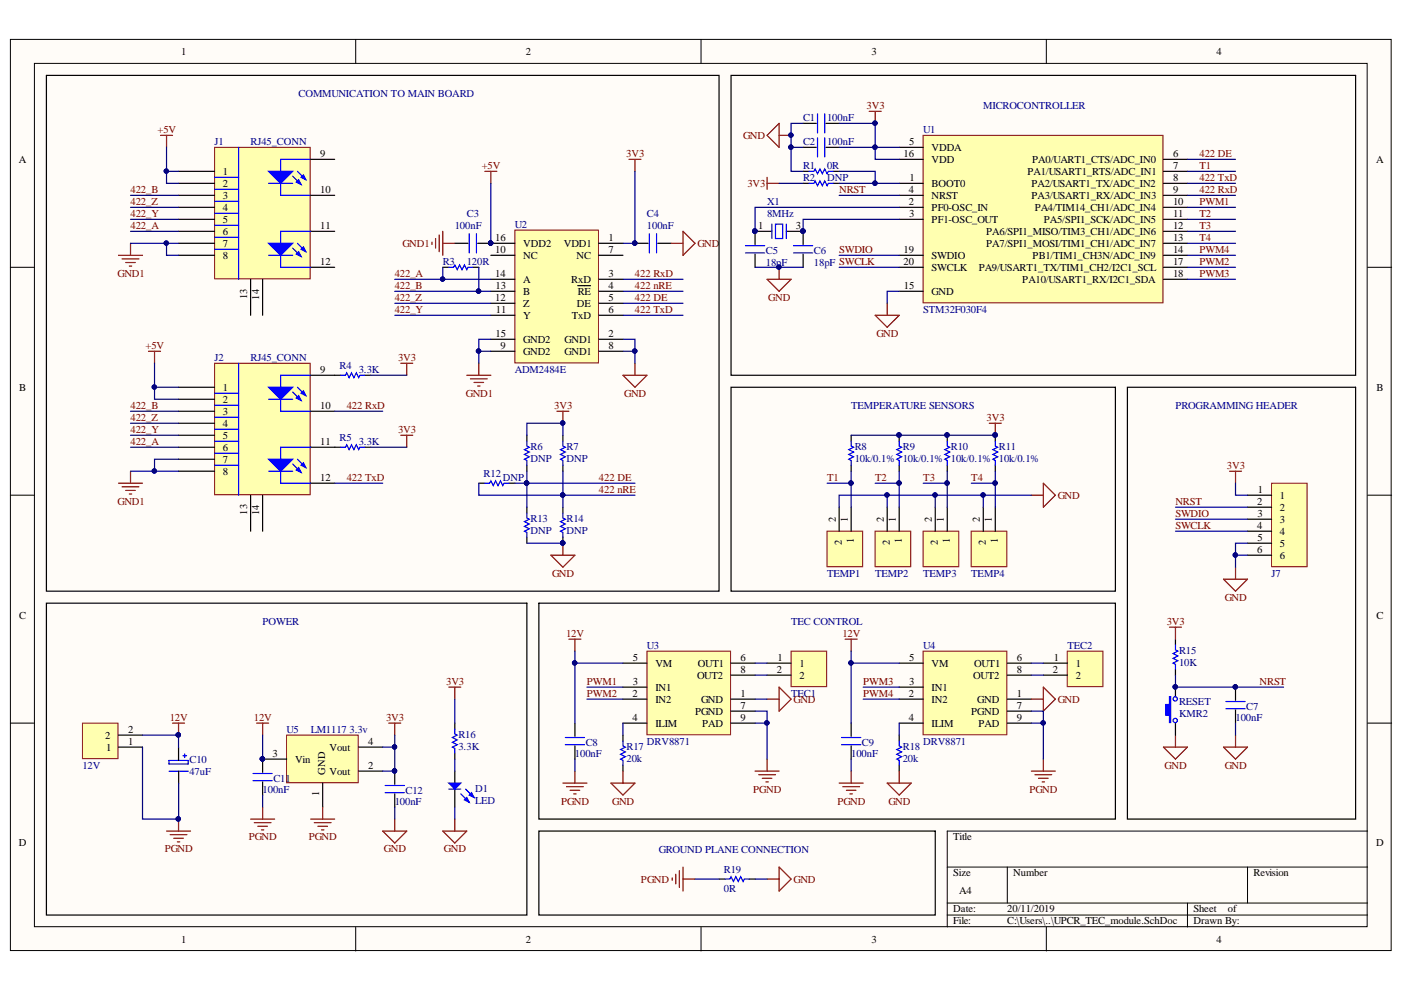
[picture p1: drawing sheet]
# Altium project UPCR_TEC_module.PrjPcb
1 sheet, 49 parts. Net scope: global (net labels, ports and power ports of the same name join across sheets).
Board file: UPCR_TEC_module.PcbDoc

## Sheet UPCR_TEC_module.SchDoc
size A4

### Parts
12V  CONN_2P  [JST B2P-VH]  (value not drawn)
C1  value 100nF  [C0603]  (hidden comment: C)
C2  value 100nF  [C0603]  (hidden comment: C)
C3  value 100nF  [C0603]  (hidden comment: C)
C4  value 100nF  [C0603]  (hidden comment: C)
C5  value 18pF  [C0603]  (hidden comment: C)
C6  value 18pF  [C0603]  (hidden comment: C)
C7  value 100nF  [C0603]  (hidden comment: C)
C8  value 100nF  [C0603]  (hidden comment: C)
C9  value 100nF  [C0603]  (hidden comment: C)
C10  47uF  [CPOL_8x9]
C11  value 100nF  [C0603]  (hidden comment: C)
C12  value 100nF  [C0603]  (hidden comment: C)
D1  LED  [0603 LED]
J1  RJ45_CONN  [RJ45_CONN_V1]
J2  RJ45_CONN  [RJ45_CONN_V1]
J7  CONN_6P  [2.54 6P Header]  (value not drawn)
R1  value 0R  [R0603]  (hidden comment: R)
R2  value DNP  [R0603]  (hidden comment: R)
R3  value 120R  [R0603]  (hidden comment: R)
R4  value 3.3K  [R0603]  (hidden comment: R)
R5  value 3.3K  [R0603]  (hidden comment: R)
R6  value DNP  [R0603]  (hidden comment: R)
R7  value DNP  [R0603]  (hidden comment: R)
R8  value 10k/0.1%  [R0603]  (hidden comment: R)
R9  value 10k/0.1%  [R0603]  (hidden comment: R)
R10  value 10k/0.1%  [R0603]  (hidden comment: R)
R11  value 10k/0.1%  [R0603]  (hidden comment: R)
R12  value DNP  [R0603]  (hidden comment: R)
R13  value DNP  [R0603]  (hidden comment: R)
R14  value DNP  [R0603]  (hidden comment: R)
R15  value 10K  [R0603]  (hidden comment: R)
R16  value 3.3K  [R0603]  (hidden comment: R)
R17  value 20k  [R0603]  (hidden comment: R)
R18  value 20k  [R0603]  (hidden comment: R)
R19  value 0R  [R0603]  (hidden comment: R)
RESET  KMR2  [KMR2_tact_switch]
TEC1  CONN_2P  [JST B2B-XH-A - THIN PADS]  (value not drawn)
TEC2  CONN_2P  [JST B2B-XH-A - THIN PADS]  (value not drawn)
TEMP1  CONN_2P  [JST B2B-PH-K-S]  (value not drawn)
TEMP2  CONN_2P  [JST B2B-PH-K-S]  (value not drawn)
TEMP3  CONN_2P  [JST B2B-PH-K-S]  (value not drawn)
TEMP4  CONN_2P  [JST B2B-PH-K-S]  (value not drawn)
U1  STM32F030F4  [STM32F030F4- TSSOP20]
U2  ADM2484E  [ADM2484-SOIC16]
U3  DRV8871  [DRV8871- SOIC8]
U4  DRV8871  [DRV8871- SOIC8]
U5  LM1117 3.3v  [SOT223]
X1  8MHz  [CRYSTAL_4P_3.2X2.5]

### Blocks framed on the sheet
COMMUNICATION TO MAIN BOARD: C3 C4 J1 J2 R3-R7 R12-R14 U2
MICROCONTROLLER: C1 C2 C5 C6 R1 R2 U1 X1
TEMPERATURE SENSORS: R8-R11 TEMP1-TEMP4
PROGRAMMING HEADER: C7 J7 R15 RESET
POWER: 12V C10-C12 D1 R16 U5
TEC CONTROL: C8 C9 R17 R18 TEC1 TEC2 U3 U4
GROUND PLANE CONNECTION: R19

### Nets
3V3: C1.2 C2.2 C4.1 C12.2 J7.1 R2.2 R4.2 R5.2 R6.1 R7.1 R8.1 R9.1 R10.1 R11.1 R15.1 R16.2 U1.5(VDDA) U1.16(VDD) U2.1(VDD1) U5.2(Vout) U5.4(Vout)
12V: 12V.2 C8.2 C9.2 C10.1 C11.2 U3.5(VM) U4.5(VM) U5.3(Vin)
+5V: C3.2 J1.1 J1.2 J2.1 J2.2 U2.16(VDD2)
GND: C1.1 C2.1 C4.2 C5.1 C6.1 C7.1 C12.1 D1.2(K) J7.5 J7.6 R1.2 R13.2 R14.2 R17.1 R18.1 R19.2 RESET.1 TEMP1.2 TEMP2.2 TEMP3.2 TEMP4.2 U1.15(GND) U2.2(GND1) U2.8(GND1) U3.1(GND) U4.1(GND) X1.2 X1.4
GND1: C3.1 J1.7 J1.8 J2.7 J2.8 U2.9(GND2) U2.15(GND2)
PGND: 12V.1 C8.1 C9.1 C10.2 C11.1 R19.1 U3.7(PGND) U3.9(PAD) U4.7(PGND) U4.9(PAD) U5.1(GND)
422 DE: R6.2 R12.2 R13.1 U1.6(PA0/UART1_CTS/ADC_IN0) U2.5(DE)
422 nRE: R7.2 R12.1 R14.1 U2.4(~{RE})
422 RxD: J2.10 U1.9(PA3/USART1_RX/ADC_IN3) U2.3(RxD)
422 TxD: J2.12 U1.8(PA2/USART1_TX/ADC_IN2) U2.6(TxD)
422_A: J1.6 J2.6 R3.2 U2.14(A)
422_B: J1.3 J2.3 R3.1 U2.13(B)
422_Y: J1.5 J2.5 U2.11(Y)
422_Z: J1.4 J2.4 U2.12(Z)
NRST: C7.2 J7.2 R15.2 RESET.2 U1.4(NRST)
PWM1: U1.10(PA4/TIM14_CH1/ADC_IN4) U3.3(IN1)
PWM2: U1.17(PA9/USART1_TX/TIM1_CH2/I2C1_SCL) U3.2(IN2)
PWM3: U1.18(PA10/USART1_RX/I2C1_SDA) U4.3(IN1)
PWM4: U1.14(PB1/TIM1_CH3N/ADC_IN9) U4.2(IN2)
SWCLK: J7.4 U1.20(SWCLK)
SWDIO: J7.3 U1.19(SWDIO)
T1: R8.2 TEMP1.1 U1.7(PA1/USART1_RTS/ADC_IN1)
T2: R9.2 TEMP2.1 U1.11(PA5/SPI1_SCK/ADC_IN5)
T3: R10.2 TEMP3.1 U1.12(PA6/SPI1_MISO/TIM3_CH1/ADC_IN6)
T4: R11.2 TEMP4.1 U1.13(PA7/SPI1_MOSI/TIM1_CH1/ADC_IN7)
NetC5_2: C5.2 U1.2(PF0-OSC_IN) X1.1
NetC6_2: C6.2 U1.3(PF1-OSC_OUT) X1.3
NetD1_1: D1.1(A) R16.1
NetJ2_9: J2.9 R4.1
NetJ2_11: J2.11 R5.1
NetR1_1: R1.1 R2.1 U1.1(BOOT0)
NetR17_2: R17.2 U3.4(ILIM)
NetR18_2: R18.2 U4.4(ILIM)
NetTEC1_1: TEC1.1 U3.6(OUT1)
NetTEC1_2: TEC1.2 U3.8(OUT2)
NetTEC2_1: TEC2.1 U4.6(OUT1)
NetTEC2_2: TEC2.2 U4.8(OUT2)

Not connected (* = marked no-connect by the designer): J1 9 10 11 12 13 14; J2 13 14; U2 7(NC) 10(NC)
